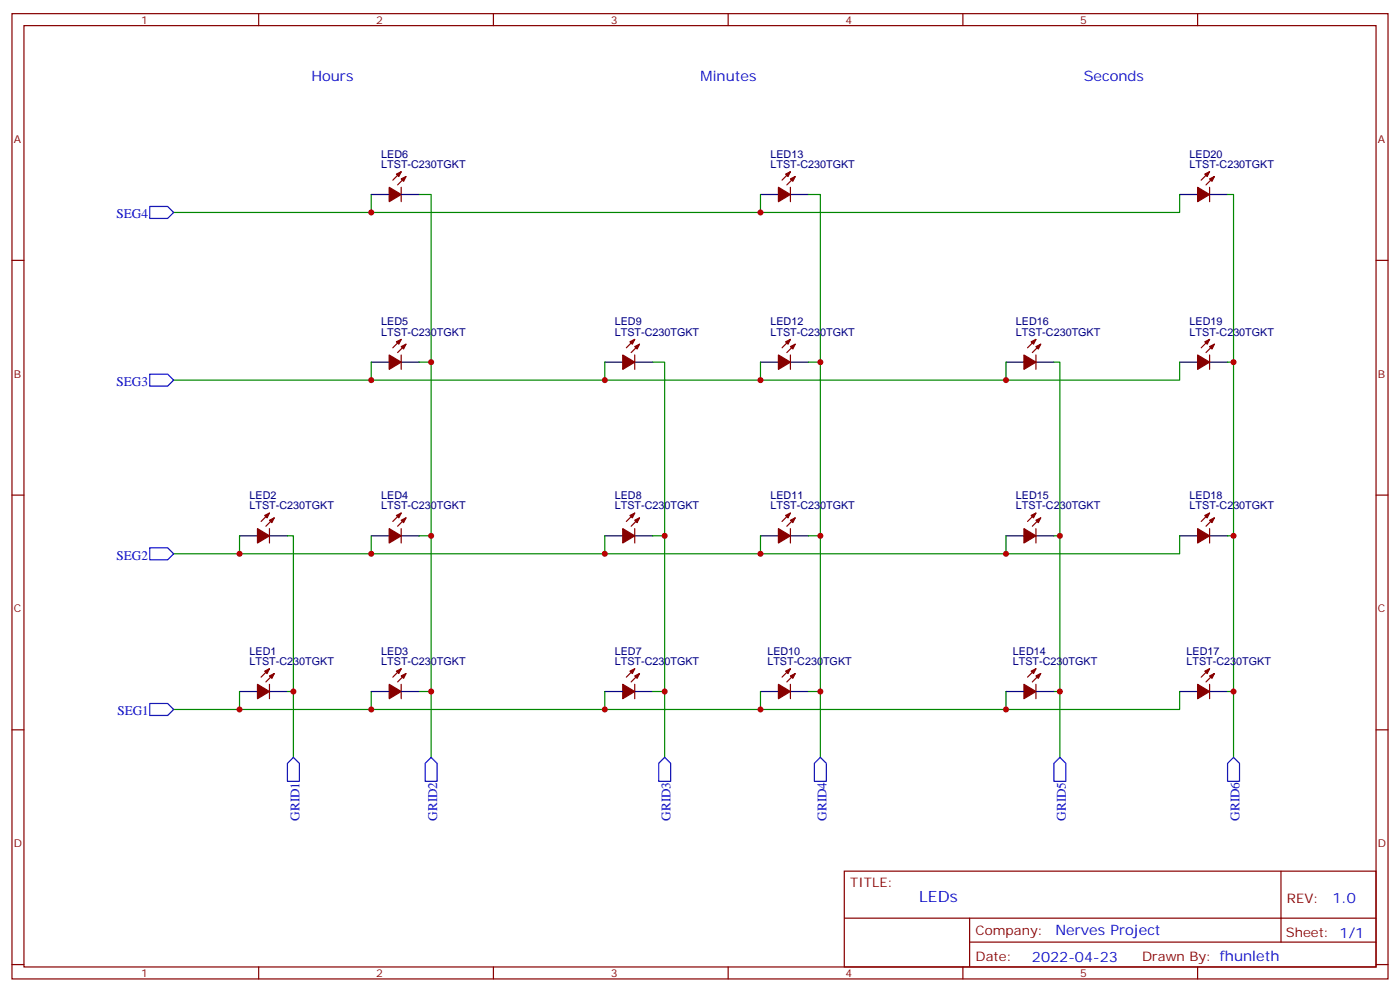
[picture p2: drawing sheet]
<svg xmlns="http://www.w3.org/2000/svg" width="412mm" height="292mm" viewBox="0 0 412 292" stroke-linecap="round" stroke-linejoin="round" font-family="sans-serif">
<g fill="none" stroke="#870000" stroke-width=".35">
<path d="M3.5 4h405.4v284.4h-405.4zM7.1 7.5h398.2v277.3h-398.2zM76.2 4v3.5M145.3 4v3.5M214.5 4v3.5M283.6 4v3.5M352.8 4v3.5M118.2 55.2v4.2M118.2 50.6l-2.5 2.5M119.6 52l-2.5 2.5M232.8 55.2v4.2M232.8 50.6l-2.4 2.5"/>
<path d="M234.2 52l-2.4 2.5M356.3 55.2v4.2M356.3 50.6l-2.5 2.5M357.7 52l-2.5 2.5M3.5 76.7h3.6M405.3 76.7h3.6M118.2 100l-2.5 2.4M187 100l-2.5 2.4M232.8 100l-2.4 2.4M305.2 100l-2.5 2.4M356.3 100l-2.5 2.4M118.2 104.6v4.2"/>
<path d="M119.6 101.4l-2.5 2.5M187 104.6v4.2M188.4 101.4l-2.5 2.5M232.8 104.6v4.2M234.2 101.4l-2.4 2.5M305.2 104.6v4.2M306.6 101.4l-2.5 2.5M356.3 104.6v4.2M357.7 101.4l-2.5 2.5M3.5 145.8h3.6M79.4 155.7v4.2M79.4 151.1l-2.5 2.5"/>
<path d="M80.8 152.5l-2.5 2.5M118.2 155.7v4.2M118.2 151.1l-2.5 2.5M119.6 152.5l-2.5 2.5M187 155.7v4.2M187 151.1l-2.5 2.5M188.4 152.5l-2.5 2.5M232.8 151.1l-2.4 2.5M232.8 155.7v4.2M234.2 152.5l-2.4 2.5M305.2 155.7v4.2M305.2 151.1l-2.5 2.5"/>
<path d="M306.6 152.5l-2.5 2.5M356.3 155.7v4.2M356.3 151.1l-2.5 2.5M357.7 152.5l-2.5 2.5M405.3 145.8h3.6M79.4 197l-2.5 2.5M80.8 198.4l-2.5 2.5M118.2 197l-2.5 2.5M119.6 198.4l-2.5 2.5M187 197l-2.5 2.5M188.4 198.4l-2.5 2.5M232.8 197l-2.4 2.5"/>
<path d="M234.2 198.4l-2.4 2.5M305.2 197l-2.5 2.5M306.6 198.4l-2.5 2.5M356.3 197l-2.5 2.5M357.7 198.4l-2.5 2.5M3.5 215h3.6M79.4 201.6v4.2M118.2 201.6v4.2M187 201.6v4.2M232.8 201.6v4.2M305.2 201.6v4.2M356.3 201.6v4.2"/>
<path d="M405.3 215h3.6M248.7 256.6h156.6v28.2h-156.6zM377.3 256.6v20.9M248.7 270.5h156.5M285.6 277.5h119.6M285.6 270.5v14.1M3.5 284.1h3.6M76.2 284.8v3.6M145.3 284.8v3.6M214.5 284.8v3.6M283.6 284.8v3.6M352.8 284.8v3.6"/>
<path d="M405.3 284.1h3.6"/>
</g>
<g fill="none" stroke="#008700" stroke-width=".35">
<path d="M109.4 57.3v5.3h-58.2M123.5 57.3h3.5v49.4M224 57.3v5.3h-114.6M238.1 57.3h3.6v49.4M347.5 57.3v5.3h-123.5M361.6 57.3h1.8v49.4M109.4 106.7v5.3h-58.2M123.5 106.7h3.5v51.1M178.2 106.7v5.3M192.3 106.7h3.5v51.1M224 106.7v5.3M238.1 106.7h3.6v51.1"/>
<path d="M296.3 106.7v5.3M310.4 106.7h1.8v51.1M347.5 106.7v5.3h-238.1M361.6 106.7h1.8v51.1M70.6 157.8v5.3h-19.4M84.7 157.8h1.7v45.9M109.4 157.8v5.3h-38.8M123.5 157.8h3.5v45.9M178.2 157.8v5.3M192.3 157.8h3.5v45.9M224 157.8v5.3M238.1 157.8h3.6v45.9"/>
<path d="M296.3 157.8v5.3M310.4 157.8h1.8v45.9M347.5 157.8v5.3h-238.1M361.6 157.8h1.8v45.9M70.6 203.7v5.3h-19.4M84.7 203.7h1.7v19.4M109.4 203.7v5.3h-38.8M123.5 203.7h3.5v19.4M178.2 203.7v5.3M192.3 203.7h3.5v19.4M224 203.7v5.3M238.1 203.7h3.6v19.4"/>
<path d="M296.3 203.7v5.3M310.4 203.7h1.8v19.4M347.5 203.7v5.3h-238.1M361.6 203.7h1.8v19.4"/>
</g>
<path d="M44.1 60.8h5.3l1.8 1.8-1.8 1.7h-5.3zM44.1 110.2h5.3l1.8 1.8-1.8 1.7h-5.3zM44.1 161.4h5.3l1.8 1.7-1.8 1.8h-5.3zM44.1 207.2h5.3l1.8 1.8-1.8 1.7h-5.3zM86.4 223.1l1.8 1.8v5.3h-3.5v-5.3zM125.2 224.9l1.8-1.8 1.8 1.8v5.3h-3.6zM195.8 223.1l1.8 1.8v5.3h-3.6v-5.3zM241.7 223.1l1.7 1.8v5.3h-3.5v-5.3zM312.2 223.1l1.8 1.8v5.3h-3.6v-5.3zM363.4 223.1l1.7 1.8v5.3h-3.5v-5.3z" fill="none" stroke="#00f" stroke-width=".35"/>
<g fill="#870000" stroke="#870000" stroke-width=".35">
<path d="M78 197.7l1.4-.7-.7 1.4z"/>
<path d="M79.4 199.1l1.4-.7-.7 1.4z"/>
<path d="M75.8 201.6l3.6 2.1-3.6 2.1z"/>
<path d="M116.8 197.7l1.4-.7-.7 1.4z"/>
<path d="M118.2 199.1l1.4-.7-.7 1.4z"/>
<path d="M114.7 201.6l3.5 2.1-3.5 2.1z"/>
<path d="M185.6 197.7l1.4-.7-.7 1.4z"/>
<path d="M187 199.1l1.4-.7-.7 1.4z"/>
<path d="M183.4 201.6l3.6 2.1-3.6 2.1z"/>
<path d="M231.4 197.7l1.4-.7-.7 1.4z"/>
<path d="M232.8 199.1l1.4-.7-.7 1.4z"/>
<path d="M229.3 201.6l3.5 2.1-3.5 2.1z"/>
<path d="M303.7 197.7l1.5-.7-.8 1.4z"/>
<path d="M305.2 199.1l1.4-.7-.7 1.4z"/>
<path d="M301.6 201.6l3.6 2.1-3.6 2.1z"/>
<path d="M354.9 197.7l1.4-.7-.7 1.4z"/>
<path d="M356.3 199.1l1.4-.7-.7 1.4z"/>
<path d="M352.8 201.6l3.5 2.1-3.5 2.1z"/>
<path d="M116.8 151.8l1.4-.7-.7 1.4z"/>
<path d="M118.2 153.2l1.4-.7-.7 1.5z"/>
<path d="M114.7 155.7l3.5 2.1-3.5 2.1z"/>
<path d="M185.6 151.8l1.4-.7-.7 1.4z"/>
<path d="M187 153.2l1.4-.7-.7 1.5z"/>
<path d="M183.4 155.7l3.6 2.1-3.6 2.1z"/>
<path d="M231.4 151.8l1.4-.7-.7 1.4z"/>
<path d="M232.8 153.2l1.4-.7-.7 1.5z"/>
<path d="M229.3 155.7l3.5 2.1-3.5 2.1z"/>
<path d="M303.7 151.8l1.5-.7-.8 1.4z"/>
<path d="M305.2 153.2l1.4-.7-.7 1.5z"/>
<path d="M301.6 155.7l3.6 2.1-3.6 2.1z"/>
<path d="M354.9 151.8l1.4-.7-.7 1.4z"/>
<path d="M356.3 153.2l1.4-.7-.7 1.5z"/>
<path d="M352.8 155.7l3.5 2.1-3.5 2.1z"/>
<path d="M78 151.8l1.4-.7-.7 1.4z"/>
<path d="M79.4 153.2l1.4-.7-.7 1.5z"/>
<path d="M75.8 155.7l3.6 2.1-3.6 2.1z"/>
<path d="M185.6 100.7l1.4-.7-.7 1.4z"/>
<path d="M187 102.1l1.4-.7-.7 1.4z"/>
<path d="M183.4 104.6l3.6 2.1-3.6 2.1z"/>
<path d="M231.4 100.7l1.4-.7-.7 1.4z"/>
<path d="M232.8 102.1l1.4-.7-.7 1.4z"/>
<path d="M229.3 104.6l3.5 2.1-3.5 2.1z"/>
<path d="M303.7 100.7l1.5-.7-.8 1.4z"/>
<path d="M305.2 102.1l1.4-.7-.7 1.4z"/>
<path d="M301.6 104.6l3.6 2.1-3.6 2.1z"/>
<path d="M354.9 100.7l1.4-.7-.7 1.4z"/>
<path d="M356.3 102.1l1.4-.7-.7 1.4z"/>
<path d="M352.8 104.6l3.5 2.1-3.5 2.1z"/>
<path d="M116.8 100.7l1.4-.7-.7 1.4z"/>
<path d="M118.2 102.1l1.4-.7-.7 1.4z"/>
<path d="M114.7 104.6l3.5 2.1-3.5 2.1z"/>
<path d="M231.4 51.3l1.4-.7-.7 1.4z"/>
<path d="M232.8 52.7l1.4-.7-.7 1.4z"/>
<path d="M229.3 55.2l3.5 2.1-3.5 2.1z"/>
<path d="M354.9 51.3l1.4-.7-.7 1.4z"/>
<path d="M356.3 52.7l1.4-.7-.7 1.4z"/>
<path d="M352.8 55.2l3.5 2.1-3.5 2.1z"/>
<path d="M116.8 51.3l1.4-.7-.7 1.4z"/>
<path d="M118.2 52.7l1.4-.7-.7 1.4z"/>
<path d="M114.7 55.2l3.5 2.1-3.5 2.1z"/>
</g>
<g fill="none" stroke="#000" stroke-width=".35">
<path d="M109.4 57.3h5.3M118.2 57.3h5.3M224 57.3h5.3M232.8 57.3h5.3M347.5 57.3h5.3M356.3 57.3h5.3M109.4 106.7h5.3M118.2 106.7h5.3M178.2 106.7h5.2M187 106.7h5.3M224 106.7h5.3M232.8 106.7h5.3"/>
<path d="M296.3 106.7h5.3M305.2 106.7h5.2M347.5 106.7h5.3M356.3 106.7h5.3M70.6 157.8h5.2M79.4 157.8h5.3M109.4 157.8h5.3M118.2 157.8h5.3M178.2 157.8h5.2M187 157.8h5.3M224 157.8h5.3M232.8 157.8h5.3"/>
<path d="M296.3 157.8h5.3M305.2 157.8h5.2M347.5 157.8h5.3M356.3 157.8h5.3M70.6 203.7h5.2M79.4 203.7h5.3M109.4 203.7h5.3M118.2 203.7h5.3M178.2 203.7h5.2M187 203.7h5.3M224 203.7h5.3M232.8 203.7h5.3"/>
<path d="M296.3 203.7h5.3M305.2 203.7h5.2M347.5 203.7h5.3M356.3 203.7h5.3"/>
</g>
<g fill="#c00">
<circle cx="224" cy="62.6" r=".88"/>
<circle cx="109.4" cy="62.6" r=".88"/>
<circle cx="178.2" cy="209" r=".88"/>
<circle cx="224" cy="209" r=".88"/>
<circle cx="296.3" cy="209" r=".88"/>
<circle cx="109.4" cy="209" r=".88"/>
<circle cx="296.3" cy="112" r=".88"/>
<circle cx="224" cy="112" r=".88"/>
<circle cx="178.2" cy="112" r=".88"/>
<circle cx="109.4" cy="112" r=".88"/>
<circle cx="178.2" cy="163.1" r=".88"/>
<circle cx="224" cy="163.1" r=".88"/>
<circle cx="296.3" cy="163.1" r=".88"/>
<circle cx="109.4" cy="163.1" r=".88"/>
<circle cx="70.6" cy="163.1" r=".88"/>
<circle cx="70.6" cy="209" r=".88"/>
<circle cx="86.4" cy="203.7" r=".88"/>
<circle cx="127" cy="203.7" r=".88"/>
<circle cx="195.8" cy="203.7" r=".88"/>
<circle cx="241.7" cy="203.7" r=".88"/>
<circle cx="312.2" cy="203.7" r=".88"/>
<circle cx="363.4" cy="203.7" r=".88"/>
<circle cx="312.2" cy="157.8" r=".88"/>
<circle cx="363.4" cy="157.8" r=".88"/>
<circle cx="195.8" cy="157.8" r=".88"/>
<circle cx="127" cy="157.8" r=".88"/>
<circle cx="127" cy="106.7" r=".88"/>
<circle cx="241.7" cy="157.8" r=".88"/>
<circle cx="241.7" cy="106.7" r=".88"/>
<circle cx="363.4" cy="106.7" r=".88"/>
</g>
<text font-size="4.6" fill="#00f" x="270.8" y="265.6">LEDs</text>
<g font-size="4.2" fill="#00f">
<text x="91.7" y="23.8">Hours</text>
<text x="206.4" y="23.8">Minutes</text>
<text x="319.3" y="23.8">Seconds</text>
<text x="392.5" y="265.9">1.0</text>
<text x="310.9" y="275.4">Nerves Project</text>
<text x="304" y="283.2">2022-04-23</text>
</g>
<g font-size="3.9" fill="#00f">
<text x="34.3" y="64.3">SEG4</text>
<text x="34.3" y="113.7">SEG3</text>
<text x="34.3" y="164.9">SEG2</text>
<text x="34.6" y="210.7">SEG1</text>
<text x="88.2" y="241.8" transform="rotate(-90 88.2 241.8)">GRID1</text>
<text x="128.8" y="241.8" transform="rotate(-90 128.8 241.8)">GRID2</text>
<text x="197.6" y="241.8" transform="rotate(-90 197.6 241.8)">GRID3</text>
<text x="243.4" y="241.8" transform="rotate(-90 243.4 241.8)">GRID4</text>
<text x="314" y="241.8" transform="rotate(-90 314 241.8)">GRID5</text>
<text x="365.1" y="241.8" transform="rotate(-90 365.1 241.8)">GRID6</text>
</g>
<g font-size="3.9" fill="#800">
<text x="250.5" y="261.2">TITLE:</text>
<text x="379.1" y="265.9">REV:</text>
<text x="287.4" y="275.4">Company:</text>
<text x="378.7" y="276">Sheet: 1/1</text>
<text x="287.4" y="283.1">Date:</text>
<text x="336.4" y="283.2">Drawn By: fhunleth</text>
</g>
<g font-size="3.2" fill="#800">
<text x="41.6" y="7">1</text>
<text x="110.8" y="7">2</text>
<text x="179.9" y="7">3</text>
<text x="249.1" y="7">4</text>
<text x="318.2" y="7">5</text>
<text x="4.1" y="42.1">A</text>
<text x="405.9" y="42.1">A</text>
<text x="4.1" y="111.3">B</text>
<text x="405.9" y="111.3">B</text>
<text x="4.1" y="180.4">C</text>
<text x="405.9" y="180.4">C</text>
<text x="4.1" y="249.6">D</text>
<text x="405.9" y="249.6">D</text>
<text x="41.6" y="287.8">1</text>
<text x="110.8" y="287.8">2</text>
<text x="179.9" y="287.8">3</text>
<text x="249.1" y="287.8">4</text>
<text x="318.2" y="287.8">5</text>
</g>
<g font-size="3.2" fill="#000080">
<text x="112.3" y="46.4">LED6</text>
<text x="227" y="46.4">LED13</text>
<text x="350.4" y="46.4">LED20</text>
<text x="112.3" y="49.5">LTST-C230TGKT</text>
<text x="227" y="49.5">LTST-C230TGKT</text>
<text x="350.4" y="49.5">LTST-C230TGKT</text>
<text x="112.3" y="95.8">LED5</text>
<text x="181.1" y="95.8">LED9</text>
<text x="227" y="95.8">LED12</text>
<text x="299.3" y="95.8">LED16</text>
<text x="350.4" y="95.8">LED19</text>
<text x="112.3" y="98.9">LTST-C230TGKT</text>
<text x="181.1" y="98.9">LTST-C230TGKT</text>
<text x="227" y="98.9">LTST-C230TGKT</text>
<text x="299.3" y="98.9">LTST-C230TGKT</text>
<text x="350.4" y="98.9">LTST-C230TGKT</text>
<text x="73.5" y="146.9">LED2</text>
<text x="112.3" y="146.9">LED4</text>
<text x="181.1" y="146.9">LED8</text>
<text x="227" y="146.9">LED11</text>
<text x="299.3" y="146.9">LED15</text>
<text x="350.4" y="146.9">LED18</text>
<text x="73.5" y="150.1">LTST-C230TGKT</text>
<text x="112.3" y="150.1">LTST-C230TGKT</text>
<text x="181.1" y="150.1">LTST-C230TGKT</text>
<text x="227" y="150.1">LTST-C230TGKT</text>
<text x="299.3" y="150.1">LTST-C230TGKT</text>
<text x="350.4" y="150.1">LTST-C230TGKT</text>
<text x="73.5" y="195.9">LTST-C230TGKT</text>
<text x="73.5" y="192.8">LED1</text>
<text x="112.3" y="195.9">LTST-C230TGKT</text>
<text x="112.3" y="192.8">LED3</text>
<text x="181.1" y="195.9">LTST-C230TGKT</text>
<text x="181.1" y="192.8">LED7</text>
<text x="226" y="195.9">LTST-C230TGKT</text>
<text x="226" y="192.8">LED10</text>
<text x="298.4" y="195.9">LTST-C230TGKT</text>
<text x="298.4" y="192.8">LED14</text>
<text x="349.5" y="195.9">LTST-C230TGKT</text>
<text x="349.5" y="192.8">LED17</text>
</g>
</svg>
